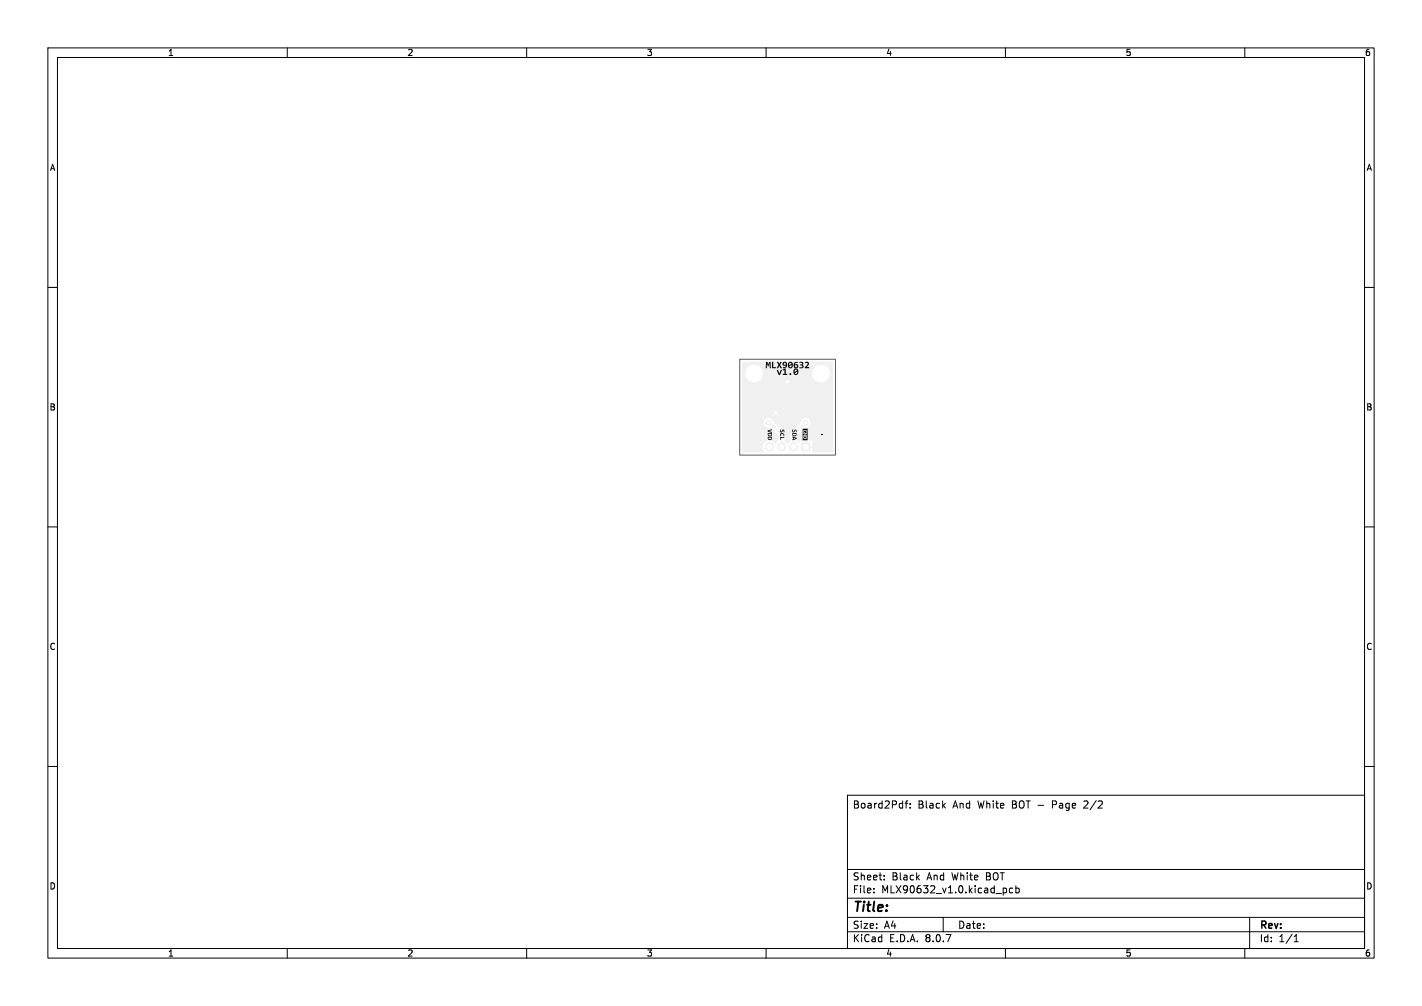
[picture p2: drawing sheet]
<svg xmlns="http://www.w3.org/2000/svg" width="297mm" height="210mm" viewBox="0 0 297 210" stroke-linecap="round" stroke-linejoin="round" font-family="sans-serif">
<g fill="#f0f0f0" stroke="#f0f0f0" stroke-width=".21">
<path d="M167.5 92.5h1.7v1.7h-1.7z"/>
<circle cx="165.8" cy="93.3" r=".85"/>
<circle cx="163.2" cy="93.3" r=".85"/>
<circle cx="160.7" cy="93.3" r=".85"/>
</g>
<g fill="#ececec" stroke="#ececec" stroke-width=".21">
<circle cx="164.5" cy="79.6" r=".5"/>
<circle cx="162.1" cy="86.2" r=".5"/>
<circle cx="168.3" cy="88.2" r=".5"/>
<circle cx="160.5" cy="88.2" r=".5"/>
</g>
<path d="M160.5 88.3l.2 .2h.4l2.1 2.1v2.7M168.3 88.3l-2.5 2.4v2.6" fill="none" stroke="#f0f0f0" stroke-width=".3"/>
<path d="M155.1 75.5h18.8l.1 2.4h-.6a1.85 1.85 0 0 0-1.9-1.8 1.85 1.85 0 0 0-1.8 1.8h-10.3a1.85 1.85 0 0 0-2.9-1.5 1.85 1.85 0 0 0 0 3.2 1.85 1.85 0 0 0 2.9-1.5v-.2h10.3a1.85 1.85 0 0 0 1.8 2 1.85 1.85 0 0 0 1.9-2h.6l-.1 16.6h-4.2v-.9h-1v-.5h1l-.1-.8-.2-.3h-.8v.9h-.5v-.9h-.9l-.3 .4-.4-.3v-1.1l1.6-1.7a1.03 1.03 0 0 0 1.2-1 1.03 1.03 0 0 0-1.1-1.1 1.03 1.03 0 0 0-1 1.2l-2 2-.1 1.7-.6 .6-.6-.6-.1-1.8-2.3-2.3a1.03 1.03 0 0 0-1.3-.7 1.03 1.03 0 0 0-.7 1.4 1.03 1.03 0 0 0 1.4 .5l1.6 1.7 .1 1.2-.6 .6a1.43 1.43 0 0 0-2.2-.5 1.43 1.43 0 0 0 0 2.2l-4.7 .1-.1-.1z" fill="#f0f0f0"/>
<g fill="#fff" stroke="#fff" stroke-width=".21">
<circle cx="164.5" cy="79.6" r=".25"/>
<circle cx="162.1" cy="86.1" r=".25"/>
<circle cx="168.3" cy="88.2" r=".25"/>
<circle cx="160.5" cy="88.3" r=".25"/>
<circle cx="157.5" cy="78" r="1.6"/>
<circle cx="171.5" cy="78" r="1.6"/>
<circle cx="168.3" cy="93.3" r=".5"/>
<circle cx="165.8" cy="93.3" r=".5"/>
<circle cx="163.2" cy="93.3" r=".5"/>
<circle cx="160.7" cy="93.3" r=".5"/>
</g>
<g fill="none" stroke="#000" stroke-width=".21">
<path d="M10 10h277v190h-277zM12 12h273v186h-273zM60 10v2M110 10v2M160 10v2M210 10v2M260 10v2M10 60h2M285 60h2M171.7 90.7h.1M10 110h2M285 110h2"/>
<path d="M10 160h2M177 166h108v32h-108zM189 167.7h.6M189.6 167.2l-.4 .2v1.3M190.1 168.6v.1M190.1 167.8v.1M227.2 167.8l-.9 .9h.9M285 160h2M60 198v2M110 198v2M160 198v2M177 194.5h108"/>
<path d="M177 191.5h108M177 187.5h108M177 181.5h108M182.5 186.3v.1M182.5 185.5v.1M184.7 183.6v.1M184.7 182.8v.1M197 191.5v3M209.7 185.4h.3l.2 .3v.6l-.5 .1M210 198v2M211.5 185.5l-.4-.1-.3 .3 .2 .6h.5M212.2 185.5l.4-.1 .3 .3-.2 .6h-.5"/>
<path d="M212.2 184.9v1.5M260 198v2M261 191.5v6.5M270.3 196.6h.9M270.3 195.5l.4-.4v1.5"/>
</g>
<path d="M167.6 89.5h1.1v.6a.47 .47 0 0 0-.5-.3 .47 .47 0 0 0-.4 .4l.4 .1v-.1h-.3l.2-.3a.25 .25 0 0 1 .3 .1 .25 .25 0 0 1 0 .3l.3-.2v.3h-.9v.2h.5l-.5 .4h.8v-.2h-.5l.6-.4v.9l-.2-.2h-.7a.41 .41 0 0 0 .3 .5 .41 .41 0 0 0 .5-.3h.1v.6h-1.1zM167.9 91.3h.5l-.3 .2z" fill="#000"/>
<path d="M154.5 75h20v20h-20z" fill="none" stroke="#575757" stroke-width=".21"/>
<text font-size="2.8" x="178" y="190.9">Title:</text>
<g font-size="2.1">
<text x="159.9" y="77.1">MLX90632</text>
<text x="162.2" y="78.5">v1.0</text>
<text x="178" y="169">Board2Pdf:</text>
<text x="191.7" y="169">Black</text>
<text x="199.1" y="169">And</text>
<text x="204.4" y="169">White</text>
<text x="211.6" y="169">BOT -</text>
<text x="220.3" y="169">Page</text>
<text x="227.1" y="169">2/2</text>
<text x="178" y="184">Sheet:</text>
<text x="186.2" y="184">Black</text>
<text x="193.7" y="184">And</text>
<text x="199" y="184">White</text>
<text x="206.2" y="184">BOT</text>
<text x="178" y="186.7">File:</text>
<text x="184.1" y="186.7">MLX90632_v1.0.kicad_pcb</text>
<text x="178" y="196.9">KiCad</text>
<text x="178" y="194.1">Size:</text>
<text x="184.7" y="194.1">A4</text>
<text x="185.7" y="196.9">E.D.A.</text>
<text x="193.3" y="196.9">8.0.7</text>
<text x="200" y="194.1">Date:</text>
<text x="263" y="194.3">Rev:</text>
<text x="263" y="196.9">Id:</text>
<text x="267.1" y="196.9">1/1</text>
</g>
<g font-size="1.8">
<text x="35" y="11.9">1</text>
<text x="85" y="11.9">2</text>
<text x="135" y="11.9">3</text>
<text x="185" y="11.9">4</text>
<text x="235" y="11.9">5</text>
<text x="285" y="11.9">6</text>
<text x="10.3" y="35.9">A</text>
<text x="285.4" y="35.9">A</text>
<text x="10.3" y="85.9">B</text>
<text x="285.3" y="85.9">B</text>
<text x="10.3" y="135.9">C</text>
<text x="285.3" y="135.9">C</text>
<text x="10.3" y="185.9">D</text>
<text x="285.3" y="185.9">D</text>
<text x="35" y="199.9">1</text>
<text x="85" y="199.9">2</text>
<text x="135" y="199.9">3</text>
<text x="185" y="199.9">4</text>
<text x="235" y="199.9">5</text>
<text x="285" y="199.9">6</text>
</g>
<g font-size="1.4">
<text x="160.2" y="89.6" transform="rotate(90 160.2 89.6)">VDD</text>
<text x="162.7" y="89.6" transform="rotate(90 162.7 89.6)">SCL</text>
<text x="165.3" y="89.6" transform="rotate(90 165.3 89.6)">SDA</text>
</g>
</svg>
